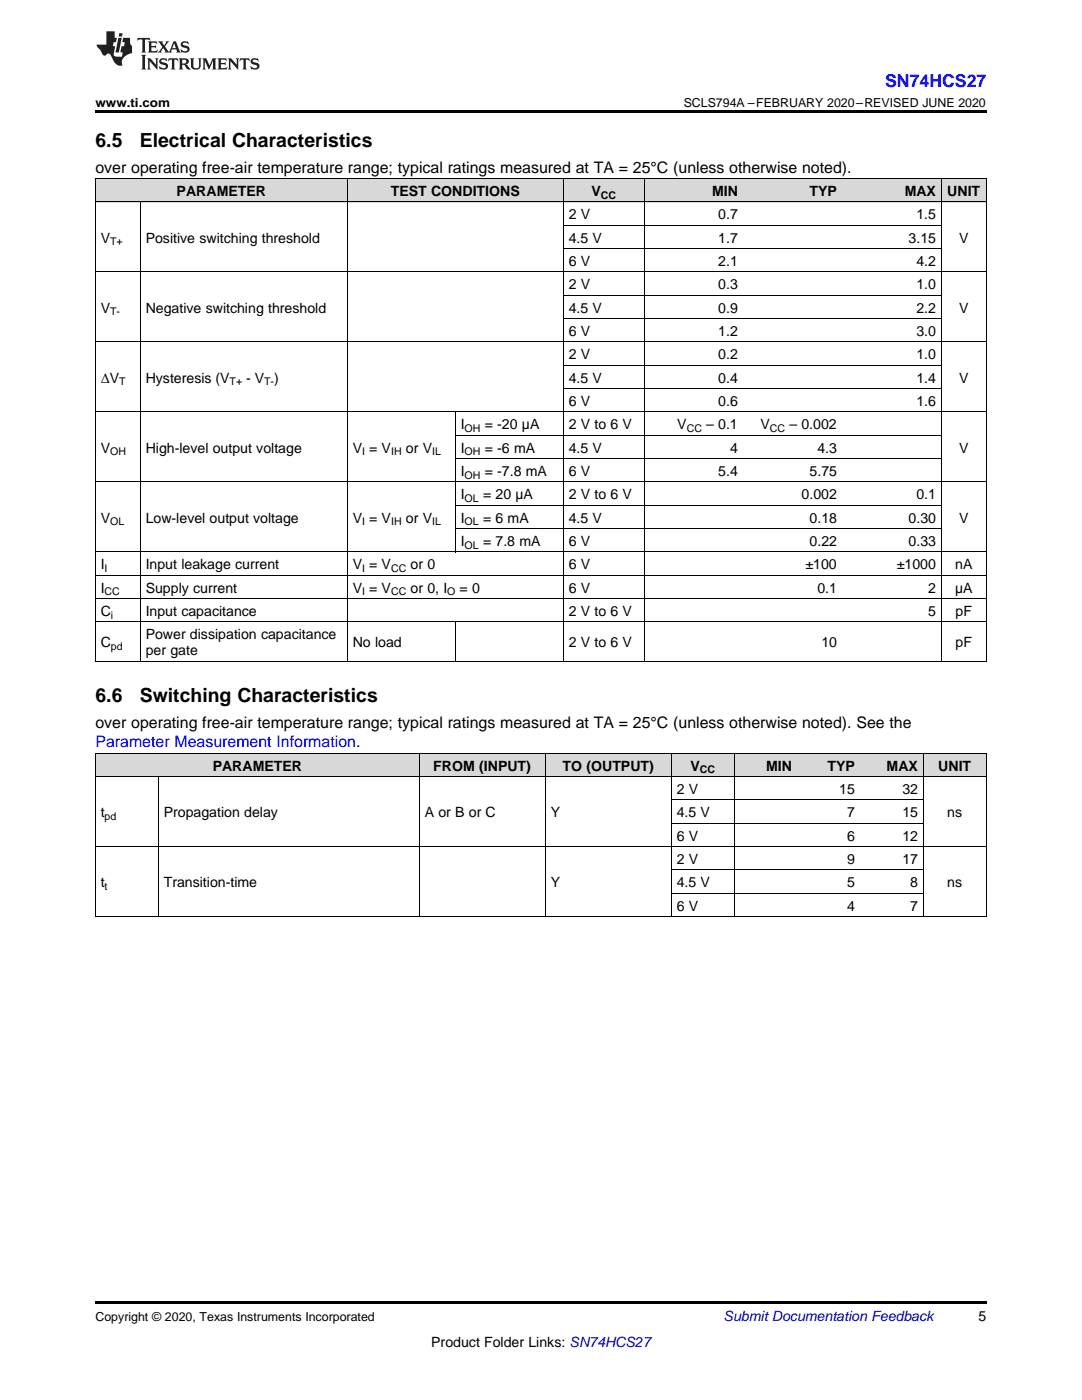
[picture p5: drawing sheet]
<svg xmlns="http://www.w3.org/2000/svg" width="216mm" height="279mm" viewBox="0 0 216 279" stroke-linecap="round" stroke-linejoin="round" font-family="sans-serif">
<g fill="#d8d8d8">
<path d="M19 150.4h12.6v4.6h-12.6z"/>
<path d="M31.6 150.4h52.1v4.6h-52.1z"/>
<path d="M83.7 150.4h25.1v4.6h-25.1z"/>
<path d="M108.8 150.4h25.2v4.6h-25.2z"/>
<path d="M134 150.4h12.5v4.6h-12.5z"/>
<path d="M146.5 150.4h12.6v4.6h-12.6z"/>
<path d="M159.1 150.4h12.6v4.6h-12.6z"/>
<path d="M171.7 150.4h12.6v4.6h-12.6z"/>
<path d="M184.3 150.4h12.5v4.6h-12.5z"/>
<path d="M19 35.7h9v4.7h-9z"/>
<path d="M28 35.7h41.3v4.7h-41.3z"/>
<path d="M69.3 35.7h21.6v4.7h-21.6z"/>
<path d="M90.9 35.7h21.5v4.7h-21.5z"/>
<path d="M112.4 35.7h16.2v4.7h-16.2z"/>
<path d="M128.6 35.7h19.7v4.7h-19.7z"/>
<path d="M148.3 35.7h19.8v4.7h-19.8z"/>
<path d="M168.1 35.7h19.8v4.7h-19.8z"/>
<path d="M187.9 35.7h8.9v4.7h-8.9z"/>
</g>
<g fill="#000">
<path d="M19 22h177.8v.5h-177.8zM19 132h.2zM69.2 132h.1zM90.8 132h.1zM112.3 132h.1zM128.5 132h.1zM148.2 132h.1zM168 132h.1zM187.7 132h.2zM196.7 132h.1zM19 183h.2zM83.6 183h.1z"/>
<path d="M108.7 183h.1zM133.9 183h.1zM146.4 183h.1zM159 183h.1zM171.6 183h.1zM184.1 183h.2zM196.7 183h.1zM19 259.7h177.8v.5h-177.8z"/>
</g>
<g fill="none" stroke="#000" stroke-width=".2">
<path d="M19 35.6h177.8M19.1 35.7v96.3M69.3 35.7v96.3M112.4 35.7v96.3M128.5 35.7v96.3M187.8 35.7v96.3M196.8 35.7v96.3M19 54.3h177.8M19 40.3h177.8M28 40.3v91.7M112.4 58.9h75.5M112.4 49.6h75.5"/>
<path d="M112.4 45h75.5M19 68.2h177.8M112.4 77.6h75.5M112.4 72.9h75.5M112.4 63.6h75.5M19 96.2h177.8M19 82.2h177.8M90.8 82.2v28M90.9 91.5h97M90.9 86.9h97M19 119.5h177.8M19 114.8h177.8"/>
<path d="M19 110.2h177.8M90.9 105.5h97M90.9 100.8h97M19 132h177.8M19 124.1h177.8M90.8 124.1v7.9M19 155h177.8M19 150.3h177.8M19.1 150.4v32.6M31.6 155v28M83.6 150.4v32.6M108.8 150.4v32.6"/>
<path d="M133.9 150.4v32.6M134 159.6h50.3M146.5 150.4v32.6M184.2 150.4v32.6M196.8 150.4v32.6M19 169h177.8M134 178.3h50.3M134 173.6h50.3M134 164.3h50.3M19 182.9h177.8"/>
</g>
<g fill="#231f20">
<path d="M27.5 7.6l-.1 .5 .4-.2h.6v.1v2.1l-.2 .4h1l-.3-.4v-2.1l.1-.1h.5l.5 .2-.2-.5zM29.5 8.3l.2 .3v1.5l-.2 .4h1.8l.2-.6a1.04 1.04 0 0 1-1.3 .2v-.7h.6l.3 .2v-.6l-.3 .2h-.6v-.6l.8-.1 .4 .3-.2-.5zM31.5 8.3l.9 1.1-.9 1.1h.8l-.2-.2 .5-.7 .4 .7-.2 .2h1.5l-.1-.2 .1-.4h.9l.1 .4-.2 .2h1l-.3-.3-.7-1.9h-.5l-.9 2-.8-1 .9-1h-.8l.1 .3-.3 .5-.4-.6 .2-.2zM34.7 8.6l.4 1h-.7zM36.3 8.4a.63 .63 0 0 0-.2 .7 .63 .63 0 0 0 .6 .4l.6 .2 .1 .2a.75 .75 0 0 1-.7 .4 .75 .75 0 0 1-.6-.5l.1 .7 .1-.1a1.11 1.11 0 0 0 1.5-.6 1.13 1.13 0 0 0-1.2-.8l-.1-.4a1.04 1.04 0 0 1 1.2 .2l-.2-.5-.1 .1-.5-.2zM28.2 10.9l.2 .4v2.2l-.2 .4h1l-.3-.4v-2.2l.3-.4zM29.3 11.6l.3 .4v1.5l-.3 .4h.8l-.2-.4v-1.3l1.5 1.7v-1.9l.2-.4h-.7l.2 .4v.9l-1.1-1.3zM32 11.8a.62 .62 0 0 0-.2 .7 .62 .62 0 0 0 .6 .4l.6 .1 .1 .3a.76 .76 0 0 1-.7 .3 .76 .76 0 0 1-.6-.4l.1 .7 .1-.1a1.11 1.11 0 0 0 1.5-.6 1.13 1.13 0 0 0-1.2-.8l-.1-.4a1.04 1.04 0 0 1 1.2 .2l-.2-.6-.1 .1-.5-.1zM33.7 11.6l-.2 .6a.61 .61 0 0 1 .8-.3v1.6l-.2 .4h.9l-.2-.4v-1.6a.63 .63 0 0 1 .8 .3l-.2-.6zM35.6 11.6l.3 .4v1.5l-.3 .4h1l-.2-.2v-.8l.5 .2a.76 .76 0 0 0 1.2 .7l-1-1a.58 .58 0 0 0 .6-.5 .58 .58 0 0 0-.5-.6zM36.4 11.9h.1a.45 .45 0 0 1 .5 .1 .45 .45 0 0 1 .1 .5l-.7 .2zM37.9 11.6l.2 .2a2.17 2.17 0 0 0 .3 1.9 .99 .99 0 0 0 1.6-.6v-1.1l.2-.4h-.7l.2 .2a1.92 1.92 0 0 1-.2 1.8 .6 .6 0 0 1-.9-.5v-1.1l.2-.4zM40.4 11.6l.2 .4v1.5l-.2 .4h.7l-.2-.4v-1.4l.8 1.8 .8-1.8v1.4l-.2 .4h.9l-.2-.4v-1.5l.2-.4h-.8l-.6 1.5-.6-1.5zM43.4 11.6l.2 .4v1.5l-.2 .4h1.8l.2-.6a1.04 1.04 0 0 1-1.3 .1v-.6h.5l.4 .2v-.6l-.4 .2h-.5v-.7h.8l.3 .3-.1-.6zM45.5 11.6l.2 .4v1.5l-.2 .4h.7l-.2-.4v-1.3l1.5 1.7v-1.9l.2-.4h-.7l.2 .4v.9l-1.1-1.3zM47.9 11.6l-.1 .6a.61 .61 0 0 1 .8-.3v1.6l-.3 .4h1l-.3-.4 .1-1.6a.63 .63 0 0 1 .7 .3l-.1-.6zM50.2 11.8a.62 .62 0 0 0-.2 .7 .62 .62 0 0 0 .6 .4l.6 .1 .2 .3a.76 .76 0 0 1-.8 .3 .76 .76 0 0 1-.6-.4l.1 .7 .2-.1a1.11 1.11 0 0 0 1.5-.6 1.13 1.13 0 0 0-1.3-.8l-.1-.4a1.04 1.04 0 0 1 1.2 .2l-.1-.6-.2 .1-.5-.1z"/>
<path d="M21.2 6.3v2.6h-1.9l.1 .4 .7 .9a.91 .91 0 0 0 1 .8 .56 .56 0 0 1 .5-.3 .56 .56 0 0 1 .5 .3l.4 .8a1.53 1.53 0 0 0 1.9 1.2 1.54 1.54 0 0 1 1-2.1l.9-.3v-1.4a1.52 1.52 0 0 1-.3-1.6h-1.4l-.2 .8h.5l-.2 .8h-.4l-.2 1v.2l.4 .1-.2 .8a1.93 1.93 0 0 1-1.6-.3l.3-1.8h-.5l.2-.8h.4l.2-.8h-.4v-1.3zM23.6 7.6l-.6 2.9h.7l.6-2.9zM23.8 6.6l-.1 .7h.6l.2-.7z"/>
</g>
<g font-size="3.9">
<text x="19" y="29.3">6.5</text>
<text x="27.9" y="29.3">Electrical Characteristics</text>
<text x="19" y="140.1">6.6</text>
<text x="27.9" y="140.1">Switching Characteristics</text>
</g>
<text font-size="3.5" fill="#00f" x="176.6" y="17.3">SN74HCS27</text>
<g font-size="3.2">
<text x="19" y="34.4">over operating free-air temperature range; typical ratings measured at TA = 25°C (unless otherwise noted).</text>
<text x="19" y="145.2">over operating free-air temperature range; typical ratings measured at TA = 25°C (unless otherwise noted). See the</text>
</g>
<text font-size="3.2" fill="#00f" x="19" y="149.1">Parameter Measurement Information.</text>
<g font-size="2.8">
<text x="35.2" y="39.1">PARAMETER</text>
<text x="78" y="39.1">TEST CONDITIONS</text>
<text x="118" y="39.1">V</text>
<text x="142.1" y="39.1">MIN</text>
<text x="161.5" y="39.1">TYP</text>
<text x="180.5" y="39.1">MAX</text>
<text x="189" y="39.1">UNIT</text>
<text x="113.5" y="43.7">2 V</text>
<text x="143.3" y="43.7">0.7</text>
<text x="182.8" y="43.7">1.5</text>
<text x="20.1" y="48.4">V</text>
<text x="29.1" y="48.4">Positive switching threshold</text>
<text x="113.5" y="48.4">4.5 V</text>
<text x="113.5" y="53.1">6 V</text>
<text x="143.3" y="48.4">1.7</text>
<text x="143.3" y="53.1">2.1</text>
<text x="181.3" y="48.4">3.15</text>
<text x="182.8" y="53.1">4.2</text>
<text x="191.4" y="48.4">V</text>
<text x="113.5" y="57.7">2 V</text>
<text x="143.3" y="57.7">0.3</text>
<text x="182.8" y="57.7">1.0</text>
<text x="20.1" y="62.4">V</text>
<text x="29.1" y="62.4">Negative switching threshold</text>
<text x="113.5" y="62.4">4.5 V</text>
<text x="143.3" y="62.4">0.9</text>
<text x="182.8" y="62.4">2.2</text>
<text x="191.4" y="62.4">V</text>
<text x="113.5" y="67">6 V</text>
<text x="113.5" y="71.7">2 V</text>
<text x="143.3" y="67">1.2</text>
<text x="143.3" y="71.7">0.2</text>
<text x="182.8" y="67">3.0</text>
<text x="182.8" y="71.7">1.0</text>
<text x="20.1" y="76.3">ΔV</text>
<text x="29.1" y="76.3">Hysteresis (V</text>
<text x="49.1" y="76.3">- V</text>
<text x="54.7" y="76.3">)</text>
<text x="113.5" y="76.3">4.5 V</text>
<text x="143.3" y="76.3">0.4</text>
<text x="182.8" y="76.3">1.4</text>
<text x="191.4" y="76.3">V</text>
<text x="113.5" y="81">6 V</text>
<text x="143.3" y="81">0.6</text>
<text x="182.8" y="81">1.6</text>
<text x="91.9" y="85.7">I</text>
<text x="96.7" y="85.7">= -20 µA</text>
<text x="113.5" y="85.7">2 V to 6 V</text>
<text x="135.1" y="85.7">V</text>
<text x="140.9" y="85.7">– 0.1</text>
<text x="151.8" y="85.7">V</text>
<text x="157.5" y="85.7">– 0.002</text>
<text x="20.1" y="90.3">V</text>
<text x="29.1" y="90.3">High-level output voltage</text>
<text x="70.4" y="90.3">V = V</text>
<text x="81" y="90.3">or V</text>
<text x="91.9" y="90.3">I</text>
<text x="91.9" y="95">I</text>
<text x="96.7" y="90.3">= -6 mA</text>
<text x="96.7" y="95">= -7.8 mA</text>
<text x="113.5" y="90.3">4.5 V</text>
<text x="113.5" y="95">6 V</text>
<text x="143.3" y="95">5.4</text>
<text x="145.7" y="90.3">4</text>
<text x="161.5" y="95">5.75</text>
<text x="163.1" y="90.3">4.3</text>
<text x="191.4" y="90.3">V</text>
<text x="91.9" y="99.6">I</text>
<text x="96.4" y="99.6">= 20 µA</text>
<text x="113.5" y="99.6">2 V to 6 V</text>
<text x="159.9" y="99.6">0.002</text>
<text x="182.8" y="99.6">0.1</text>
<text x="20.1" y="104.3">V</text>
<text x="29.1" y="104.3">Low-level output voltage</text>
<text x="70.4" y="104.3">V = V</text>
<text x="81" y="104.3">or V</text>
<text x="91.9" y="104.3">I</text>
<text x="96.4" y="104.3">= 6 mA</text>
<text x="113.5" y="104.3">4.5 V</text>
<text x="161.5" y="104.3">0.18</text>
<text x="181.3" y="104.3">0.30</text>
<text x="191.4" y="104.3">V</text>
<text x="20.1" y="113.6">I</text>
<text x="29.1" y="113.6">Input leakage current</text>
<text x="70.4" y="113.6">V = V</text>
<text x="81.9" y="113.6">or 0</text>
<text x="91.9" y="108.9">I</text>
<text x="96.4" y="108.9">= 7.8 mA</text>
<text x="113.5" y="108.9">6 V</text>
<text x="113.5" y="113.6">6 V</text>
<text x="160.8" y="113.6">±100</text>
<text x="161.5" y="108.9">0.22</text>
<text x="179" y="113.6">±1000</text>
<text x="181.3" y="108.9">0.33</text>
<text x="190.6" y="113.6">nA</text>
<text x="20.1" y="118.3">I</text>
<text x="29.1" y="118.3">Supply current</text>
<text x="70.4" y="118.3">V = V</text>
<text x="81.9" y="118.3">or 0, I</text>
<text x="91.7" y="118.3">= 0</text>
<text x="113.5" y="118.3">6 V</text>
<text x="163.1" y="118.3">0.1</text>
<text x="185.2" y="118.3">2</text>
<text x="190.6" y="118.3">µA</text>
<text x="20.1" y="122.9">C</text>
<text x="29.1" y="122.9">Input capacitance</text>
<text x="113.5" y="122.9">2 V to 6 V</text>
<text x="185.2" y="122.9">5</text>
<text x="190.7" y="122.9">pF</text>
<text x="20.1" y="129.2">C</text>
<text x="29.1" y="127.6">Power dissipation capacitance</text>
<text x="29.1" y="130.7">per gate</text>
<text x="70.4" y="129.2">No load</text>
<text x="113.5" y="129.2">2 V to 6 V</text>
<text x="163.9" y="129.2">10</text>
<text x="190.7" y="129.2">pF</text>
<text x="42.4" y="153.8">PARAMETER</text>
<text x="86.5" y="153.8">FROM (INPUT)</text>
<text x="112.3" y="153.8">TO (OUTPUT)</text>
<text x="137.8" y="153.8">V</text>
<text x="152.9" y="153.8">MIN</text>
<text x="165.1" y="153.8">TYP</text>
<text x="176.9" y="153.8">MAX</text>
<text x="187.2" y="153.8">UNIT</text>
<text x="135" y="158.4">2 V</text>
<text x="167.5" y="158.4">15</text>
<text x="180.1" y="158.4">32</text>
<text x="20.1" y="163.1">t</text>
<text x="32.7" y="163.1">Propagation delay</text>
<text x="84.7" y="163.1">A or B or C</text>
<text x="109.9" y="163.1">Y</text>
<text x="135" y="163.1">4.5 V</text>
<text x="135" y="167.7">6 V</text>
<text x="169" y="163.1">7</text>
<text x="169" y="167.7">6</text>
<text x="180.1" y="163.1">15</text>
<text x="180.1" y="167.7">12</text>
<text x="189" y="163.1">ns</text>
<text x="135" y="172.4">2 V</text>
<text x="169" y="172.4">9</text>
<text x="180.1" y="172.4">17</text>
<text x="20.1" y="177.1">t</text>
<text x="32.7" y="177.1">Transition-time</text>
<text x="109.9" y="177.1">Y</text>
<text x="135" y="177.1">4.5 V</text>
<text x="169" y="177.1">5</text>
<text x="181.6" y="177.1">8</text>
<text x="189" y="177.1">ns</text>
<text x="135" y="181.7">6 V</text>
<text x="169" y="181.7">4</text>
<text x="181.6" y="181.7">7</text>
<text x="195.3" y="263.6">5</text>
<text x="86" y="268.9">Product Folder Links: SN74HCS27</text>
</g>
<text font-size="2.8" fill="#0000c8" x="144.4" y="263.6">Submit Documentation Feedback</text>
<g font-size="2.5">
<text x="19" y="21.4">www.ti.com</text>
<text x="136.4" y="21.4">SCLS794A –FEBRUARY 2020–REVISED JUNE 2020</text>
<text x="19" y="263.6">Copyright © 2020, Texas Instruments Incorporated</text>
</g>
<g font-size="2.1">
<text x="119.9" y="39.7">CC</text>
<text x="22" y="49">T+</text>
<text x="22" y="62.9">T-</text>
<text x="23.8" y="76.9">T</text>
<text x="45.8" y="76.9">T+</text>
<text x="52.7" y="76.9">T-</text>
<text x="92.7" y="86.2">OH</text>
<text x="137" y="86.2">CC</text>
<text x="153.6" y="86.2">CC</text>
<text x="22" y="90.9">OH</text>
<text x="72.2" y="90.9">I</text>
<text x="78" y="90.9">IH</text>
<text x="86.2" y="90.9">IL</text>
<text x="92.7" y="90.9">OH</text>
<text x="92.7" y="95.5">OH</text>
<text x="92.7" y="100.2">OL</text>
<text x="22" y="104.8">OL</text>
<text x="72.2" y="104.8">I</text>
<text x="78" y="104.8">IH</text>
<text x="86.2" y="104.8">IL</text>
<text x="92.7" y="104.8">OL</text>
<text x="92.7" y="109.5">OL</text>
<text x="20.9" y="114.2">I</text>
<text x="20.9" y="118.8">CC</text>
<text x="72.2" y="114.2">I</text>
<text x="72.2" y="118.8">I</text>
<text x="78" y="114.2">CC</text>
<text x="78" y="118.8">CC</text>
<text x="89.2" y="118.8">O</text>
<text x="22.1" y="123.5">i</text>
<text x="22.1" y="129.7">pd</text>
<text x="139.7" y="154.3">CC</text>
<text x="20.9" y="163.7">pd</text>
<text x="20.9" y="177.6">t</text>
</g>
</svg>
